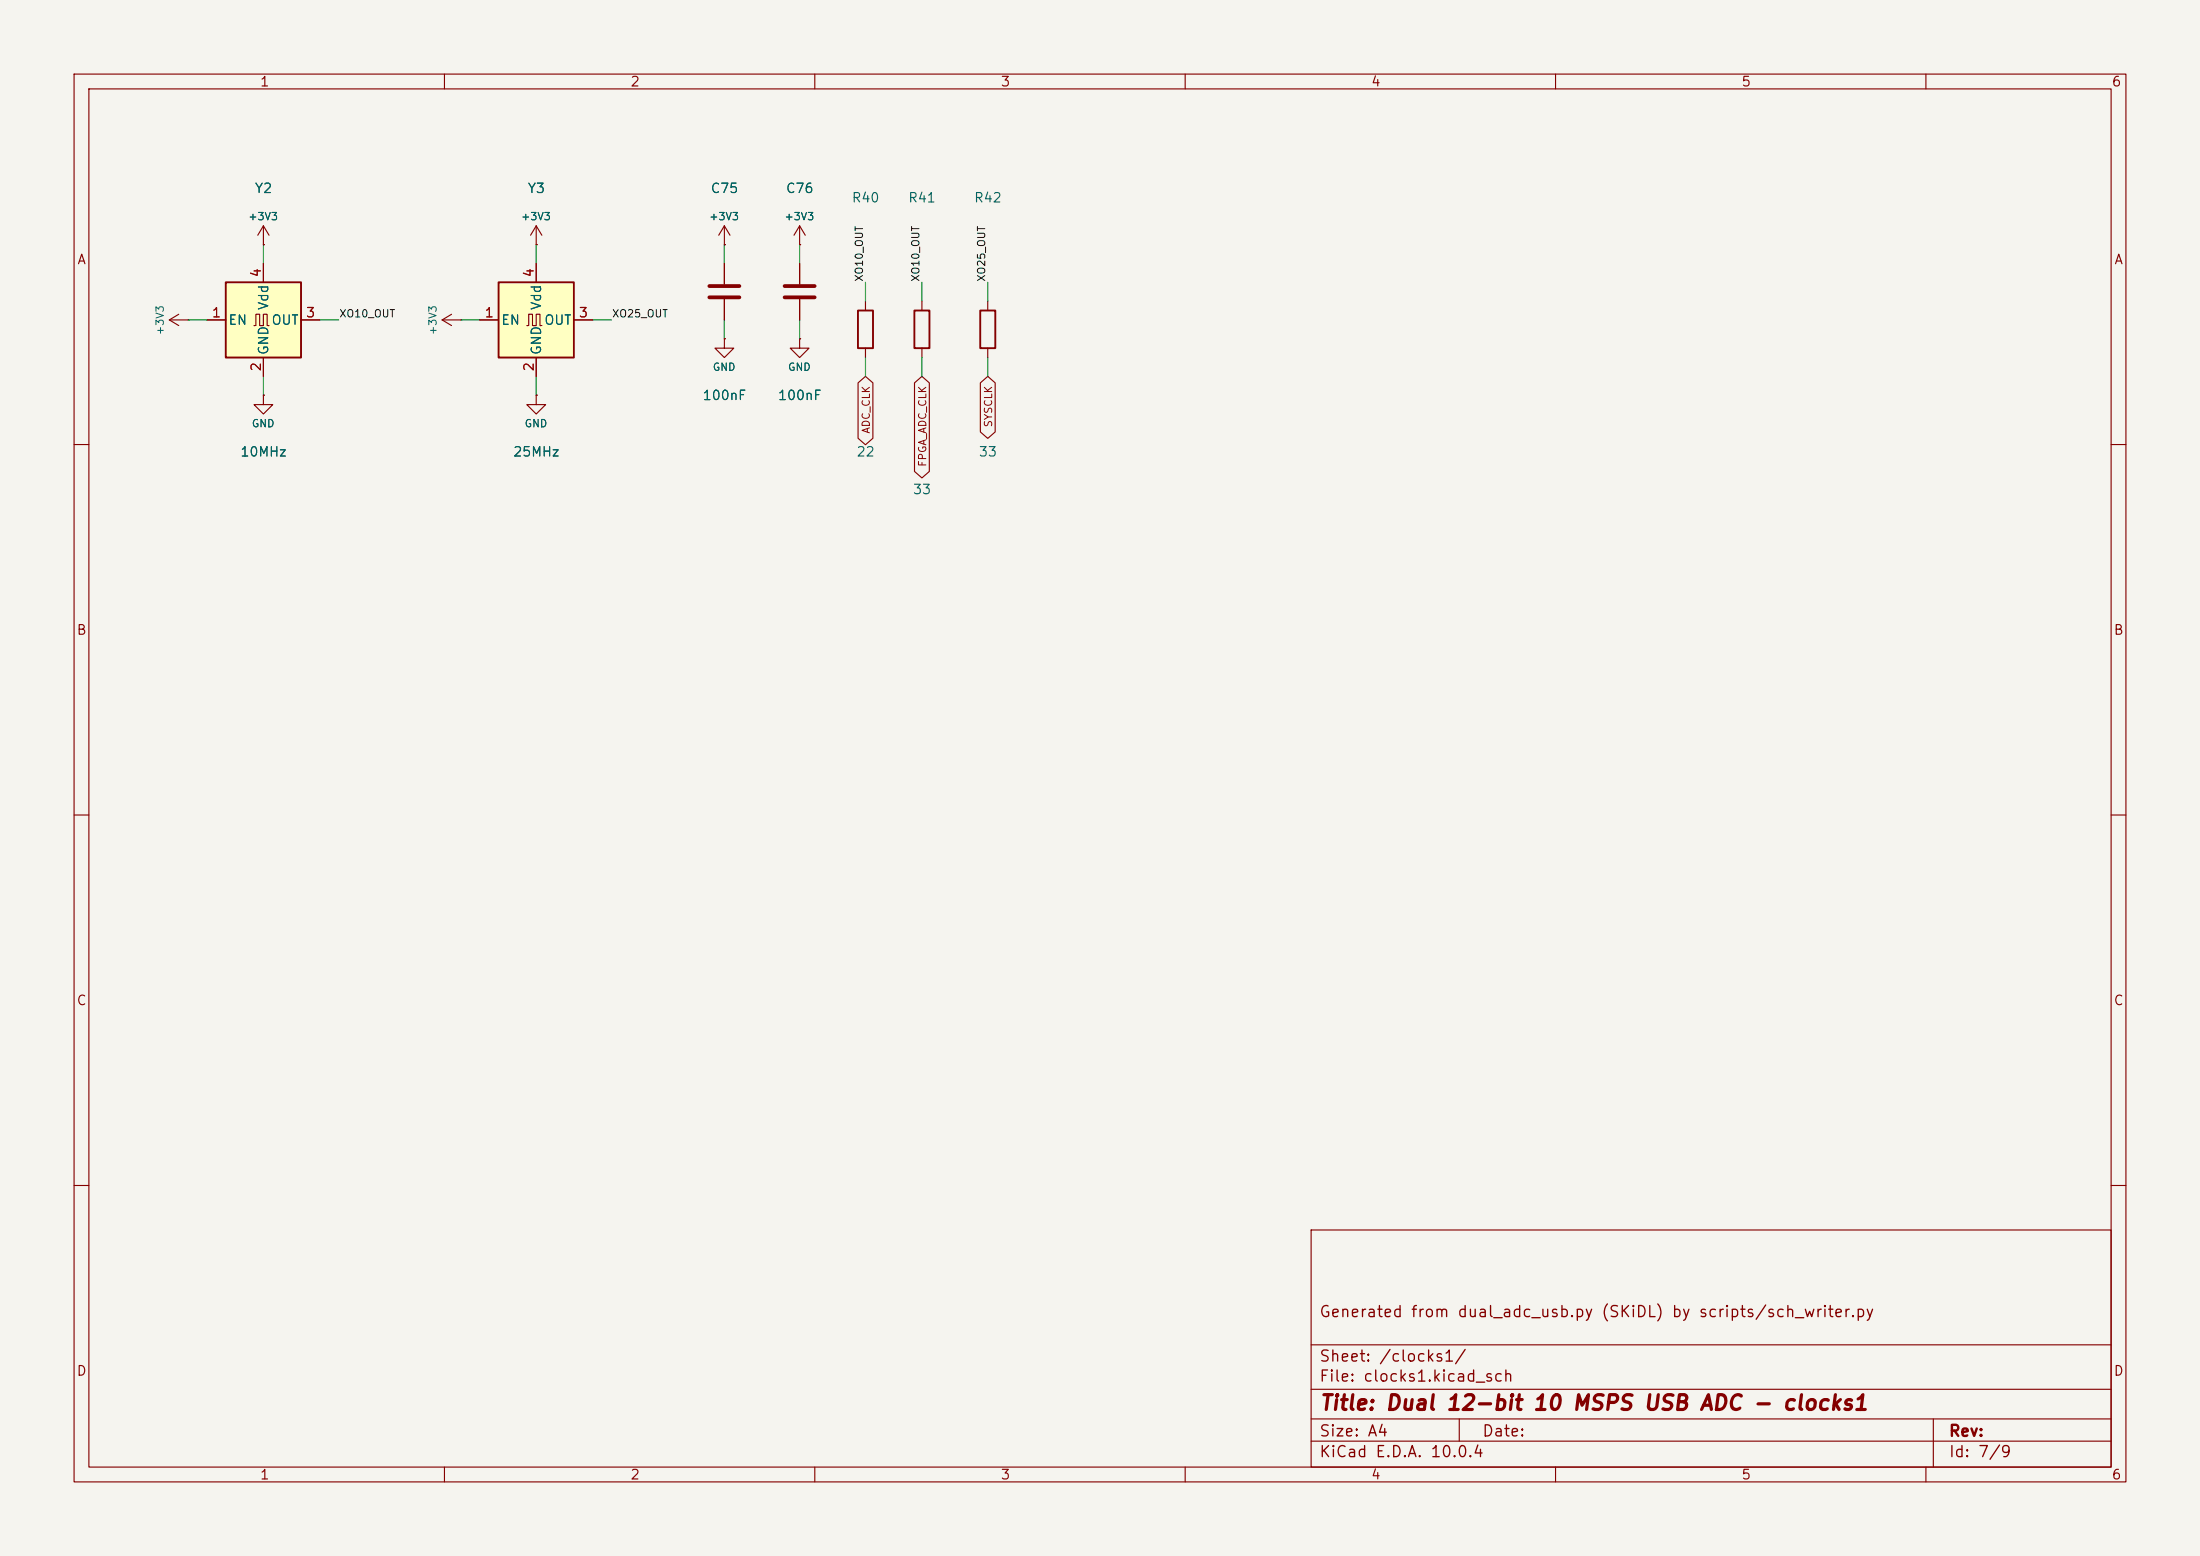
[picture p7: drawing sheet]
(kicad_sch
 (version 20250114)
 (generator "eeschema")
 (generator_version "9.0")
 (paper "A4")
 (title_block
  (title "Dual 12-bit 10 MSPS USB ADC - clocks1")
  (comment 1 "Generated from dual_adc_usb.py (SKiDL) by scripts/sch_writer.py"))
 (lib_symbols
  (symbol "Device:C"
   (pin_numbers (hide yes))
   (pin_names
    (offset 0.254)) (exclude_from_sim no) (in_bom yes) (on_board yes)
   (in_pos_files yes)
   (duplicate_pin_numbers_are_jumpers no)
   (property "Reference" "C" (at 0.635 2.54 0) (show_name no) (do_not_autoplace no) (effects (font (size 1.27 1.27)) (justify left)))
   (property "Value" "C" (at 0.635 -2.54 0) (show_name no) (do_not_autoplace no) (effects (font (size 1.27 1.27)) (justify left)))
   (property "Footprint" "" (at 0.9652 -3.81 0) (show_name no) (do_not_autoplace no) (hide yes) (effects (font (size 1.27 1.27))))
   (property "Datasheet" "" (at 0 0 0) (show_name no) (do_not_autoplace no) (hide yes) (effects (font (size 1.27 1.27))))
   (property "Description" "Unpolarized capacitor" (at 0 0 0) (show_name no) (do_not_autoplace no) (hide yes) (effects (font (size 1.27 1.27))))
   (symbol "C_0_1"
    (polyline (pts (xy -2.032 0.762) (xy 2.032 0.762)) (stroke (width 0.508) (type default)) (fill (type none)))
    (polyline (pts (xy -2.032 -0.762) (xy 2.032 -0.762)) (stroke (width 0.508) (type default)) (fill (type none))))
   (symbol "C_1_1"
    (pin passive line (at 0 3.81 270) (length 2.794) (name "" (effects (font (size 1.27 1.27)))) (number "1" (effects (font (size 1.27 1.27)))))
    (pin passive line (at 0 -3.81 90) (length 2.794) (name "" (effects (font (size 1.27 1.27)))) (number "2" (effects (font (size 1.27 1.27))))))
   (embedded_fonts no))
  (symbol "Device:R"
   (pin_numbers (hide yes))
   (pin_names
    (offset 0)) (exclude_from_sim no) (in_bom yes) (on_board yes)
   (in_pos_files yes)
   (duplicate_pin_numbers_are_jumpers no)
   (property "Reference" "R" (at 2.032 0 90) (show_name no) (do_not_autoplace no) (effects (font (size 1.27 1.27))))
   (property "Value" "R" (at 0 0 90) (show_name no) (do_not_autoplace no) (effects (font (size 1.27 1.27))))
   (property "Footprint" "" (at -1.778 0 90) (show_name no) (do_not_autoplace no) (hide yes) (effects (font (size 1.27 1.27))))
   (property "Datasheet" "" (at 0 0 0) (show_name no) (do_not_autoplace no) (hide yes) (effects (font (size 1.27 1.27))))
   (property "Description" "Resistor" (at 0 0 0) (show_name no) (do_not_autoplace no) (hide yes) (effects (font (size 1.27 1.27))))
   (symbol "R_0_1"
    (rectangle (start -1.016 -2.54) (end 1.016 2.54) (stroke (width 0.254) (type default)) (fill (type none))))
   (symbol "R_1_1"
    (pin passive line (at 0 3.81 270) (length 1.27) (name "" (effects (font (size 1.27 1.27)))) (number "1" (effects (font (size 1.27 1.27)))))
    (pin passive line (at 0 -3.81 90) (length 1.27) (name "" (effects (font (size 1.27 1.27)))) (number "2" (effects (font (size 1.27 1.27))))))
   (embedded_fonts no))
  (symbol "Oscillator:ASE-xxxMHz"
   (pin_names
    (offset 0.254)) (exclude_from_sim no) (in_bom yes) (on_board yes)
   (in_pos_files yes)
   (duplicate_pin_numbers_are_jumpers no)
   (property "Reference" "Y" (at -5.08 6.35 0) (show_name no) (do_not_autoplace no) (effects (font (size 1.27 1.27)) (justify left)))
   (property "Value" "ASE-xxxMHz" (at 1.27 -6.35 0) (show_name no) (do_not_autoplace no) (effects (font (size 1.27 1.27)) (justify left)))
   (property "Footprint" "Oscillator:Oscillator_SMD_Abracon_ASE-4Pin_3.2x2.5mm" (at 17.78 -8.89 0) (show_name no) (do_not_autoplace no) (hide yes) (effects (font (size 1.27 1.27))))
   (property "Datasheet" "http://www.abracon.com/Oscillators/ASV.pdf" (at -2.54 0 0) (show_name no) (do_not_autoplace no) (hide yes) (effects (font (size 1.27 1.27))))
   (property "Description" "3.3V CMOS SMD Crystal Clock Oscillator, Abracon" (at 0 0 0) (show_name no) (do_not_autoplace no) (hide yes) (effects (font (size 1.27 1.27))))
   (symbol "ASE-xxxMHz_0_1"
    (rectangle (start -5.08 5.08) (end 5.08 -5.08) (stroke (width 0.254) (type default)) (fill (type background)))
    (polyline (pts (xy -1.27 -0.762) (xy -1.016 -0.762) (xy -1.016 0.762) (xy -0.508 0.762) (xy -0.508 -0.762) (xy 0 -0.762) (xy 0 0.762) (xy 0.508 0.762) (xy 0.508 -0.762) (xy 0.762 -0.762)) (stroke (width 0) (type default)) (fill (type none))))
   (symbol "ASE-xxxMHz_1_1"
    (pin input line (at -7.62 0 0) (length 2.54) (name "EN" (effects (font (size 1.27 1.27)))) (number "1" (effects (font (size 1.27 1.27)))))
    (pin power_in line (at 0 -7.62 90) (length 2.54) (name "GND" (effects (font (size 1.27 1.27)))) (number "2" (effects (font (size 1.27 1.27)))))
    (pin output line (at 7.62 0 180) (length 2.54) (name "OUT" (effects (font (size 1.27 1.27)))) (number "3" (effects (font (size 1.27 1.27)))))
    (pin power_in line (at 0 7.62 270) (length 2.54) (name "Vdd" (effects (font (size 1.27 1.27)))) (number "4" (effects (font (size 1.27 1.27))))))
   (embedded_fonts no))
  (symbol "power:+3V3"
   (power global)
   (pin_numbers (hide yes))
   (pin_names
    (offset 0) (hide yes)) (exclude_from_sim no) (in_bom yes) (on_board yes)
   (in_pos_files yes)
   (duplicate_pin_numbers_are_jumpers no)
   (property "Reference" "#PWR" (at 0 -3.81 0) (show_name no) (do_not_autoplace no) (hide yes) (effects (font (size 1.27 1.27))))
   (property "Value" "+3V3" (at 0 3.556 0) (show_name no) (do_not_autoplace no) (effects (font (size 1.27 1.27))))
   (property "Footprint" "" (at 0 0 0) (show_name no) (do_not_autoplace no) (hide yes) (effects (font (size 1.27 1.27))))
   (property "Datasheet" "" (at 0 0 0) (show_name no) (do_not_autoplace no) (hide yes) (effects (font (size 1.27 1.27))))
   (property "Description" "Power symbol creates a global label with name \"+3V3\"" (at 0 0 0) (show_name no) (do_not_autoplace no) (hide yes) (effects (font (size 1.27 1.27))))
   (symbol "+3V3_0_1"
    (polyline (pts (xy -0.762 1.27) (xy 0 2.54)) (stroke (width 0) (type default)) (fill (type none)))
    (polyline (pts (xy 0 2.54) (xy 0.762 1.27)) (stroke (width 0) (type default)) (fill (type none)))
    (polyline (pts (xy 0 0) (xy 0 2.54)) (stroke (width 0) (type default)) (fill (type none))))
   (symbol "+3V3_1_1"
    (pin power_in line (at 0 0 90) (length 0) (name "" (effects (font (size 1.27 1.27)))) (number "1" (effects (font (size 1.27 1.27))))))
   (embedded_fonts no))
  (symbol "power:GND"
   (power global)
   (pin_numbers (hide yes))
   (pin_names
    (offset 0) (hide yes)) (exclude_from_sim no) (in_bom yes) (on_board yes)
   (in_pos_files yes)
   (duplicate_pin_numbers_are_jumpers no)
   (property "Reference" "#PWR" (at 0 -6.35 0) (show_name no) (do_not_autoplace no) (hide yes) (effects (font (size 1.27 1.27))))
   (property "Value" "GND" (at 0 -3.81 0) (show_name no) (do_not_autoplace no) (effects (font (size 1.27 1.27))))
   (property "Footprint" "" (at 0 0 0) (show_name no) (do_not_autoplace no) (hide yes) (effects (font (size 1.27 1.27))))
   (property "Datasheet" "" (at 0 0 0) (show_name no) (do_not_autoplace no) (hide yes) (effects (font (size 1.27 1.27))))
   (property "Description" "Power symbol creates a global label with name \"GND\" , ground" (at 0 0 0) (show_name no) (do_not_autoplace no) (hide yes) (effects (font (size 1.27 1.27))))
   (symbol "GND_0_1"
    (polyline (pts (xy 0 0) (xy 0 -1.27) (xy 1.27 -1.27) (xy 0 -2.54) (xy -1.27 -1.27) (xy 0 -1.27)) (stroke (width 0) (type default)) (fill (type none))))
   (symbol "GND_1_1"
    (pin power_in line (at 0 0 270) (length 0) (name "" (effects (font (size 1.27 1.27)))) (number "1" (effects (font (size 1.27 1.27))))))
   (embedded_fonts no)))
 (symbol
  (lib_id "Oscillator:ASE-xxxMHz")
  (at 35.56 43.18 0)
  (unit 1)
  (exclude_from_sim no)
  (in_bom yes)
  (on_board yes)
  (dnp no)
  (property "Reference" "Y2" (at 35.56 25.4 0) (effects (font (size 1.27 1.27))))
  (property "Value" "10MHz" (at 35.56 60.96 0) (effects (font (size 1.27 1.27))))
  (property "Footprint" "Oscillator:Oscillator_SMD_Abracon_ASE-4Pin_3.2x2.5mm" (at 35.56 43.18 0) (hide yes) (effects (font (size 1.27 1.27))))
  (property "Datasheet" "" (at 35.56 43.18 0) (hide yes) (effects (font (size 1.27 1.27))))
  (property "MPN" "ASE-10.000MHZ-LC-T" (at 35.56 43.18 0) (hide yes) (effects (font (size 1.27 1.27))))
  (pin "1")
  (pin "2")
  (pin "3")
  (pin "4"))
 (wire
  (pts (xy 27.94 43.18) (xy 25.4 43.18))
  (stroke (width 0) (type default)))
 (symbol
  (lib_id "power:+3V3")
  (at 25.4 43.18 90)
  (unit 1)
  (exclude_from_sim no)
  (in_bom yes)
  (on_board yes)
  (dnp no)
  (property "Reference" "#PWR0201" (at 25.4 43.18 0) (hide yes) (effects (font (size 1.27 1.27))))
  (property "Value" "+3V3" (at 21.59 43.18 0) (effects (font (size 1.0 1.0))))
  (property "Footprint" "" (at 25.4 43.18 0) (hide yes) (effects (font (size 1.27 1.27))))
  (property "Datasheet" "" (at 25.4 43.18 0) (hide yes) (effects (font (size 1.27 1.27))))
  (pin "1"))
 (wire
  (pts (xy 35.56 50.8) (xy 35.56 53.34))
  (stroke (width 0) (type default)))
 (symbol
  (lib_id "power:GND")
  (at 35.56 53.34 0)
  (unit 1)
  (exclude_from_sim no)
  (in_bom yes)
  (on_board yes)
  (dnp no)
  (property "Reference" "#PWR0202" (at 35.56 53.34 0) (hide yes) (effects (font (size 1.27 1.27))))
  (property "Value" "GND" (at 35.56 57.15 0) (effects (font (size 1.0 1.0))))
  (property "Footprint" "" (at 35.56 53.34 0) (hide yes) (effects (font (size 1.27 1.27))))
  (property "Datasheet" "" (at 35.56 53.34 0) (hide yes) (effects (font (size 1.27 1.27))))
  (pin "1"))
 (wire
  (pts (xy 43.18 43.18) (xy 45.72 43.18))
  (stroke (width 0) (type default)))
 (label "XO10_OUT"
  (at 45.72 43.18 0)
  (effects (font (size 1.0 1.0)) (justify left bottom)))
 (wire
  (pts (xy 35.56 35.56) (xy 35.56 33.02))
  (stroke (width 0) (type default)))
 (symbol
  (lib_id "power:+3V3")
  (at 35.56 33.02 0)
  (unit 1)
  (exclude_from_sim no)
  (in_bom yes)
  (on_board yes)
  (dnp no)
  (property "Reference" "#PWR0203" (at 35.56 33.02 0) (hide yes) (effects (font (size 1.27 1.27))))
  (property "Value" "+3V3" (at 35.56 29.21 0) (effects (font (size 1.0 1.0))))
  (property "Footprint" "" (at 35.56 33.02 0) (hide yes) (effects (font (size 1.27 1.27))))
  (property "Datasheet" "" (at 35.56 33.02 0) (hide yes) (effects (font (size 1.27 1.27))))
  (pin "1"))
 (symbol
  (lib_id "Oscillator:ASE-xxxMHz")
  (at 72.39 43.18 0)
  (unit 1)
  (exclude_from_sim no)
  (in_bom yes)
  (on_board yes)
  (dnp no)
  (property "Reference" "Y3" (at 72.39 25.4 0) (effects (font (size 1.27 1.27))))
  (property "Value" "25MHz" (at 72.39 60.96 0) (effects (font (size 1.27 1.27))))
  (property "Footprint" "Oscillator:Oscillator_SMD_Abracon_ASE-4Pin_3.2x2.5mm" (at 72.39 43.18 0) (hide yes) (effects (font (size 1.27 1.27))))
  (property "Datasheet" "" (at 72.39 43.18 0) (hide yes) (effects (font (size 1.27 1.27))))
  (property "MPN" "ASE-25.000MHZ-LC-T" (at 72.39 43.18 0) (hide yes) (effects (font (size 1.27 1.27))))
  (pin "1")
  (pin "2")
  (pin "3")
  (pin "4"))
 (wire
  (pts (xy 64.77 43.18) (xy 62.23 43.18))
  (stroke (width 0) (type default)))
 (symbol
  (lib_id "power:+3V3")
  (at 62.23 43.18 90)
  (unit 1)
  (exclude_from_sim no)
  (in_bom yes)
  (on_board yes)
  (dnp no)
  (property "Reference" "#PWR0204" (at 62.23 43.18 0) (hide yes) (effects (font (size 1.27 1.27))))
  (property "Value" "+3V3" (at 58.42 43.18 0) (effects (font (size 1.0 1.0))))
  (property "Footprint" "" (at 62.23 43.18 0) (hide yes) (effects (font (size 1.27 1.27))))
  (property "Datasheet" "" (at 62.23 43.18 0) (hide yes) (effects (font (size 1.27 1.27))))
  (pin "1"))
 (wire
  (pts (xy 72.39 50.8) (xy 72.39 53.34))
  (stroke (width 0) (type default)))
 (symbol
  (lib_id "power:GND")
  (at 72.39 53.34 0)
  (unit 1)
  (exclude_from_sim no)
  (in_bom yes)
  (on_board yes)
  (dnp no)
  (property "Reference" "#PWR0205" (at 72.39 53.34 0) (hide yes) (effects (font (size 1.27 1.27))))
  (property "Value" "GND" (at 72.39 57.15 0) (effects (font (size 1.0 1.0))))
  (property "Footprint" "" (at 72.39 53.34 0) (hide yes) (effects (font (size 1.27 1.27))))
  (property "Datasheet" "" (at 72.39 53.34 0) (hide yes) (effects (font (size 1.27 1.27))))
  (pin "1"))
 (wire
  (pts (xy 80.01 43.18) (xy 82.55 43.18))
  (stroke (width 0) (type default)))
 (label "XO25_OUT"
  (at 82.55 43.18 0)
  (effects (font (size 1.0 1.0)) (justify left bottom)))
 (wire
  (pts (xy 72.39 35.56) (xy 72.39 33.02))
  (stroke (width 0) (type default)))
 (symbol
  (lib_id "power:+3V3")
  (at 72.39 33.02 0)
  (unit 1)
  (exclude_from_sim no)
  (in_bom yes)
  (on_board yes)
  (dnp no)
  (property "Reference" "#PWR0206" (at 72.39 33.02 0) (hide yes) (effects (font (size 1.27 1.27))))
  (property "Value" "+3V3" (at 72.39 29.21 0) (effects (font (size 1.0 1.0))))
  (property "Footprint" "" (at 72.39 33.02 0) (hide yes) (effects (font (size 1.27 1.27))))
  (property "Datasheet" "" (at 72.39 33.02 0) (hide yes) (effects (font (size 1.27 1.27))))
  (pin "1"))
 (symbol
  (lib_id "Device:C")
  (at 97.79 39.37 0)
  (unit 1)
  (exclude_from_sim no)
  (in_bom yes)
  (on_board yes)
  (dnp no)
  (property "Reference" "C75" (at 97.79 25.4 0) (effects (font (size 1.27 1.27))))
  (property "Value" "100nF" (at 97.79 53.34 0) (effects (font (size 1.27 1.27))))
  (property "Footprint" "Capacitor_SMD:C_0603_1608Metric" (at 97.79 39.37 0) (hide yes) (effects (font (size 1.27 1.27))))
  (property "Datasheet" "" (at 97.79 39.37 0) (hide yes) (effects (font (size 1.27 1.27))))
  (property "MPN" "GRM188R71C104KA01D" (at 97.79 39.37 0) (hide yes) (effects (font (size 1.27 1.27))))
  (property "Dielectric" "X7R" (at 97.79 39.37 0) (hide yes) (effects (font (size 1.27 1.27))))
  (pin "1")
  (pin "2"))
 (wire
  (pts (xy 97.79 35.56) (xy 97.79 33.02))
  (stroke (width 0) (type default)))
 (symbol
  (lib_id "power:+3V3")
  (at 97.79 33.02 0)
  (unit 1)
  (exclude_from_sim no)
  (in_bom yes)
  (on_board yes)
  (dnp no)
  (property "Reference" "#PWR0207" (at 97.79 33.02 0) (hide yes) (effects (font (size 1.27 1.27))))
  (property "Value" "+3V3" (at 97.79 29.21 0) (effects (font (size 1.0 1.0))))
  (property "Footprint" "" (at 97.79 33.02 0) (hide yes) (effects (font (size 1.27 1.27))))
  (property "Datasheet" "" (at 97.79 33.02 0) (hide yes) (effects (font (size 1.27 1.27))))
  (pin "1"))
 (wire
  (pts (xy 97.79 43.18) (xy 97.79 45.72))
  (stroke (width 0) (type default)))
 (symbol
  (lib_id "power:GND")
  (at 97.79 45.72 0)
  (unit 1)
  (exclude_from_sim no)
  (in_bom yes)
  (on_board yes)
  (dnp no)
  (property "Reference" "#PWR0208" (at 97.79 45.72 0) (hide yes) (effects (font (size 1.27 1.27))))
  (property "Value" "GND" (at 97.79 49.53 0) (effects (font (size 1.0 1.0))))
  (property "Footprint" "" (at 97.79 45.72 0) (hide yes) (effects (font (size 1.27 1.27))))
  (property "Datasheet" "" (at 97.79 45.72 0) (hide yes) (effects (font (size 1.27 1.27))))
  (pin "1"))
 (symbol
  (lib_id "Device:C")
  (at 107.95 39.37 0)
  (unit 1)
  (exclude_from_sim no)
  (in_bom yes)
  (on_board yes)
  (dnp no)
  (property "Reference" "C76" (at 107.95 25.4 0) (effects (font (size 1.27 1.27))))
  (property "Value" "100nF" (at 107.95 53.34 0) (effects (font (size 1.27 1.27))))
  (property "Footprint" "Capacitor_SMD:C_0603_1608Metric" (at 107.95 39.37 0) (hide yes) (effects (font (size 1.27 1.27))))
  (property "Datasheet" "" (at 107.95 39.37 0) (hide yes) (effects (font (size 1.27 1.27))))
  (property "MPN" "GRM188R71C104KA01D" (at 107.95 39.37 0) (hide yes) (effects (font (size 1.27 1.27))))
  (property "Dielectric" "X7R" (at 107.95 39.37 0) (hide yes) (effects (font (size 1.27 1.27))))
  (pin "1")
  (pin "2"))
 (wire
  (pts (xy 107.95 35.56) (xy 107.95 33.02))
  (stroke (width 0) (type default)))
 (symbol
  (lib_id "power:+3V3")
  (at 107.95 33.02 0)
  (unit 1)
  (exclude_from_sim no)
  (in_bom yes)
  (on_board yes)
  (dnp no)
  (property "Reference" "#PWR0209" (at 107.95 33.02 0) (hide yes) (effects (font (size 1.27 1.27))))
  (property "Value" "+3V3" (at 107.95 29.21 0) (effects (font (size 1.0 1.0))))
  (property "Footprint" "" (at 107.95 33.02 0) (hide yes) (effects (font (size 1.27 1.27))))
  (property "Datasheet" "" (at 107.95 33.02 0) (hide yes) (effects (font (size 1.27 1.27))))
  (pin "1"))
 (wire
  (pts (xy 107.95 43.18) (xy 107.95 45.72))
  (stroke (width 0) (type default)))
 (symbol
  (lib_id "power:GND")
  (at 107.95 45.72 0)
  (unit 1)
  (exclude_from_sim no)
  (in_bom yes)
  (on_board yes)
  (dnp no)
  (property "Reference" "#PWR0210" (at 107.95 45.72 0) (hide yes) (effects (font (size 1.27 1.27))))
  (property "Value" "GND" (at 107.95 49.53 0) (effects (font (size 1.0 1.0))))
  (property "Footprint" "" (at 107.95 45.72 0) (hide yes) (effects (font (size 1.27 1.27))))
  (property "Datasheet" "" (at 107.95 45.72 0) (hide yes) (effects (font (size 1.27 1.27))))
  (pin "1"))
 (symbol
  (lib_id "Device:R")
  (at 116.84 44.45 0)
  (unit 1)
  (exclude_from_sim no)
  (in_bom yes)
  (on_board yes)
  (dnp no)
  (property "Reference" "R40" (at 116.84 26.67 0) (effects (font (size 1.27 1.27))))
  (property "Value" "22" (at 116.84 60.96 0) (effects (font (size 1.27 1.27))))
  (property "Footprint" "Resistor_SMD:R_0603_1608Metric" (at 116.84 44.45 0) (hide yes) (effects (font (size 1.27 1.27))))
  (property "Datasheet" "" (at 116.84 44.45 0) (hide yes) (effects (font (size 1.27 1.27))))
  (property "MPN" "RC0603FR-0722RL" (at 116.84 44.45 0) (hide yes) (effects (font (size 1.27 1.27))))
  (property "Tolerance" "1%" (at 116.84 44.45 0) (hide yes) (effects (font (size 1.27 1.27))))
  (pin "1")
  (pin "2"))
 (wire
  (pts (xy 116.84 40.64) (xy 116.84 38.1))
  (stroke (width 0) (type default)))
 (label "XO10_OUT"
  (at 116.84 38.1 90)
  (effects (font (size 1.0 1.0)) (justify left bottom)))
 (wire
  (pts (xy 116.84 48.26) (xy 116.84 50.8))
  (stroke (width 0) (type default)))
 (global_label "ADC_CLK"
  (shape bidirectional)
  (at 116.84 50.8 270)
  (fields_autoplaced yes)
  (effects (font (size 1.0 1.0)) (justify right))
  (property "Intersheetrefs" "${INTERSHEET_REFS}" (at 116.84 50.8 0) (effects (font (size 1.27 1.27)) (hide yes))))
 (symbol
  (lib_id "Device:R")
  (at 124.46 44.45 0)
  (unit 1)
  (exclude_from_sim no)
  (in_bom yes)
  (on_board yes)
  (dnp no)
  (property "Reference" "R41" (at 124.46 26.67 0) (effects (font (size 1.27 1.27))))
  (property "Value" "33" (at 124.46 66.04 0) (effects (font (size 1.27 1.27))))
  (property "Footprint" "Resistor_SMD:R_0603_1608Metric" (at 124.46 44.45 0) (hide yes) (effects (font (size 1.27 1.27))))
  (property "Datasheet" "" (at 124.46 44.45 0) (hide yes) (effects (font (size 1.27 1.27))))
  (property "MPN" "RC0603FR-0733RL" (at 124.46 44.45 0) (hide yes) (effects (font (size 1.27 1.27))))
  (property "Tolerance" "1%" (at 124.46 44.45 0) (hide yes) (effects (font (size 1.27 1.27))))
  (pin "1")
  (pin "2"))
 (wire
  (pts (xy 124.46 40.64) (xy 124.46 38.1))
  (stroke (width 0) (type default)))
 (label "XO10_OUT"
  (at 124.46 38.1 90)
  (effects (font (size 1.0 1.0)) (justify left bottom)))
 (wire
  (pts (xy 124.46 48.26) (xy 124.46 50.8))
  (stroke (width 0) (type default)))
 (global_label "FPGA_ADC_CLK"
  (shape bidirectional)
  (at 124.46 50.8 270)
  (fields_autoplaced yes)
  (effects (font (size 1.0 1.0)) (justify right))
  (property "Intersheetrefs" "${INTERSHEET_REFS}" (at 124.46 50.8 0) (effects (font (size 1.27 1.27)) (hide yes))))
 (symbol
  (lib_id "Device:R")
  (at 133.35 44.45 0)
  (unit 1)
  (exclude_from_sim no)
  (in_bom yes)
  (on_board yes)
  (dnp no)
  (property "Reference" "R42" (at 133.35 26.67 0) (effects (font (size 1.27 1.27))))
  (property "Value" "33" (at 133.35 60.96 0) (effects (font (size 1.27 1.27))))
  (property "Footprint" "Resistor_SMD:R_0603_1608Metric" (at 133.35 44.45 0) (hide yes) (effects (font (size 1.27 1.27))))
  (property "Datasheet" "" (at 133.35 44.45 0) (hide yes) (effects (font (size 1.27 1.27))))
  (property "MPN" "RC0603FR-0733RL" (at 133.35 44.45 0) (hide yes) (effects (font (size 1.27 1.27))))
  (property "Tolerance" "1%" (at 133.35 44.45 0) (hide yes) (effects (font (size 1.27 1.27))))
  (pin "1")
  (pin "2"))
 (wire
  (pts (xy 133.35 40.64) (xy 133.35 38.1))
  (stroke (width 0) (type default)))
 (label "XO25_OUT"
  (at 133.35 38.1 90)
  (effects (font (size 1.0 1.0)) (justify left bottom)))
 (wire
  (pts (xy 133.35 48.26) (xy 133.35 50.8))
  (stroke (width 0) (type default)))
 (global_label "SYSCLK"
  (shape bidirectional)
  (at 133.35 50.8 270)
  (fields_autoplaced yes)
  (effects (font (size 1.0 1.0)) (justify right))
  (property "Intersheetrefs" "${INTERSHEET_REFS}" (at 133.35 50.8 0) (effects (font (size 1.27 1.27)) (hide yes))))
 (embedded_fonts no))
